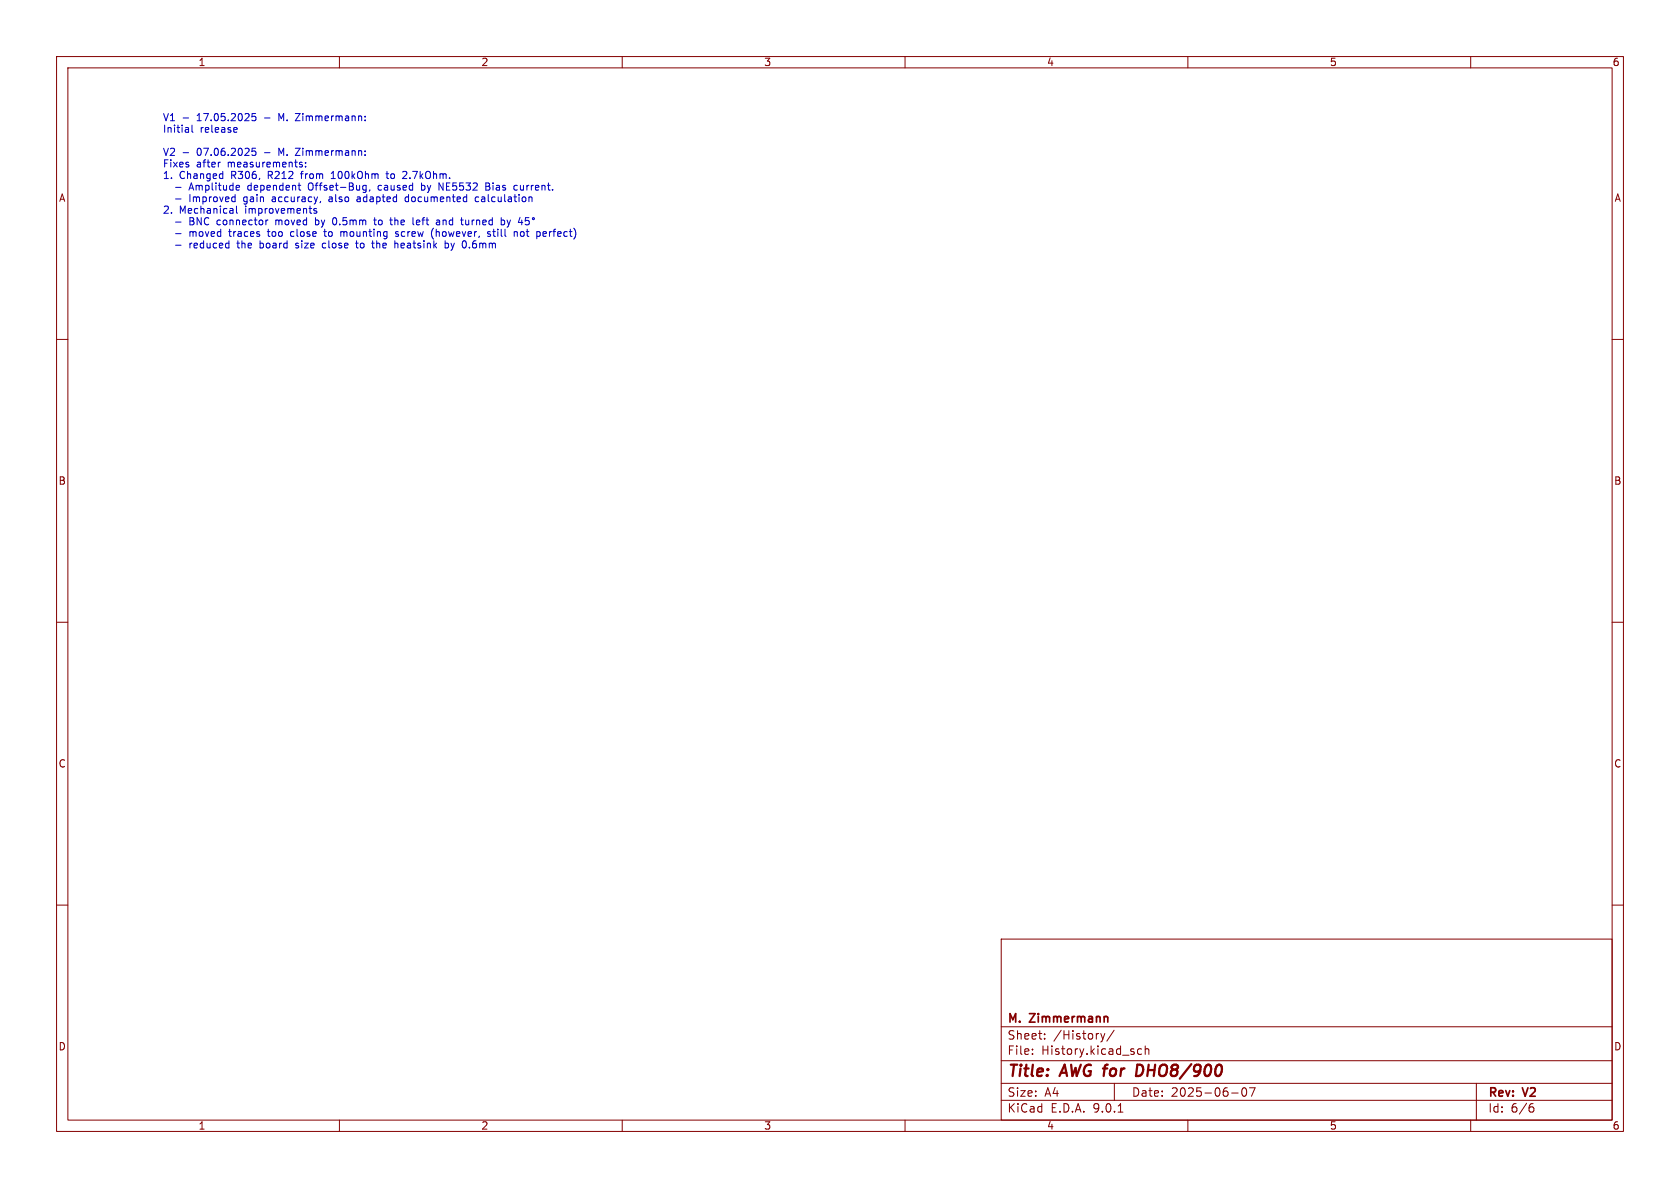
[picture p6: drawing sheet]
<svg xmlns="http://www.w3.org/2000/svg" width="297mm" height="210mm" viewBox="0 0 297 210" stroke-linecap="round" stroke-linejoin="round" font-family="sans-serif">
<g fill="none" stroke="#840000" stroke-width=".18">
<path d="M10 10h277v190h-277zM12 12h273v186h-273zM60 10v2M110 10v2M160 10v2M210 10v2M260 10v2M10 60h2M285 60h2M10 110h2M285 110h2M10 160h2"/>
<path d="M177 166h108v32h-108zM285 160h2M60 198v2M110 198v2M160 198v2M177 194.5h108M177 191.5h108M177 187.5h108M177 181.5h108M182.5 186.3v.1M182.5 185.5v.1M184.7 183.6v.1"/>
<path d="M184.7 182.8v.1M194.6 182.7l.4 1M195 183.7l-.2 .4-.2 .1M195.3 182.7l-.3 1M197 182.1l-1.3 2M197 191.5v3M197.7 196.6h.8M201.8 185.5l-.4-.1-.3 .3v.4l.1 .2h.6M202.5 185.5l.2-.1 .3 .1 .1 .9M202.5 184.9v1.5M210 198v2M217.7 193.2h1.2"/>
<path d="M219.7 192.4l.2-.1a.81 .81 0 0 1 .6 .6 .81 .81 0 0 1-.3 .8l-.2 .1a.81 .81 0 0 1-.3-1.4zM220.9 192.3h1l-.7 1.5M260 198v2M261 191.5v6.5M270.6 195.7h.4l.2 .3-.1 .5-.5 .1M271 195.1l-.4 .1"/>
</g>
<path d="M201.8 188.3l-.7-.1-.3 2h.5l.5-.3" fill="none" stroke="#840000" stroke-width=".4"/>
<g fill="none" stroke="#0000c2" stroke-width=".18">
<path d="M32.4 20.9h.9M32.4 27h.9M33.3 22.6v.8M33.3 23.3l-.1 .1M33.3 22.8l-.1 .1M33.9 22.1v1.1l.2 .2M38.8 28.7h.2M39.3 30.7l.1 .1M39.4 30.3v1.3M39.4 31.5l-.1 .1M41.1 36.9l.1 .8M41.2 37.6l-.1 .1"/>
<path d="M41.2 37.2h-.1M41.5 22.5l.4 .1v.2l-.6 .2M41.8 36.4v1.1l.2 .2M41.9 23.3l-.4 .1M42.2 32.8l.1 .3-.6 .1M42.3 33.5l-.1 .1M45.2 20.1h-.6l-.1 .6 .2-.1h.4l.2 .2-.1 .4-.2 .1-.5-.1M45.2 26.2h-.6l-.1 .6 .2-.1 .4 .1 .2 .1-.1 .5-.2 .1-.5-.1M48.3 35.2l-.2 .2 .2 .3M48.8 38.9v.8M48.8 39h.1M52.2 20.1h.9l-.9 1.2h.9"/>
<path d="M52.2 26.2h.9l-.9 1.3h.9M53 28.7h.4M53 29l.4 .2 .1 .1-.2 .2h-.4M54 29.4v.1M54 28.7v.2M54.7 32.4a.9 .9 0 0 0 0 1.1M55 37.7h.1M55.5 36.9v.3l.5 .1v.2l-.2 .2-.3-.1M55.8 38.5v1.2M55.8 39.7h.3M56.1 38.9l-.3 .1M58.6 31.6h.7"/>
<path d="M58.6 35.2h-.3l-.2 .2 .1 .2 .4 .1M58.8 30.5l-.2 .2M59 39.7h.3M59 38.5h.3M63.7 35.1l-.4 .1-.2 .2 .2 .3 .4-.1M64.4 32.8h.3M64.5 21.2v.1M64.5 20.6v.1M64.5 26.7v.1M64.5 27.4v.1M64.7 32.8v1l-.2 .2M64.7 33.5l-.3 .1"/>
<path d="M65.4 33.5l-.1 .3M66.1 38.9h.4M66.2 38.5v1.1l.3 .1M67.3 32.8h-.3l-.2 .2 .1 .5 .4 .1M68.2 30.7h.5M68.4 30.3v1.1l.3 .2M69.8 38.5v1.2M70 38.9l-.2 .1M71.3 30.4h.5M71.9 30.8l-.8 .8h.8M72.2 34.9l-.3-.1-.3 .2 .1 .6h.5M72.2 34.4v1.3"/>
<path d="M74.2 39l-.4-.1-.2 .2 .1 .6h.5M74.2 39.2l-.6 .1M74.5 32.8h.4l.2 .1M74.5 32.3v1.3M75.1 33.5l-.2 .1-.4-.1M77.5 38.9l.2 .2v.6M77.6 32.3l.7 1.3v-1.3M77.7 39.7h-.4M77.7 39.2l-.4 .1M78.3 38.9v.8M78.5 38.9l-.2 .1M82.9 39.6l-.2 .1h-.3"/>
<path d="M82.9 38.9v.8M84.6 34.9l-.3-.1-.3 .2 .1 .6h.5M85.9 32.3h.4l.3 .3-.3 .3 .3 .2v.3l-.2 .2h-.5zM85.9 32.9h.4M89.2 39v.6M89.6 38.9l.3 .8M89.9 39.7l-.3 .5M90.2 38.9l-.3 .8M91.1 32.8h.4M91.5 33.5l-.4 .1M92.9 38.5h.6M93 39h.3l.3 .2-.1 .5h-.5"/>
<path d="M46 42.6v1.2M46 43.8h.1M46.1 43h-.1M47.2 40.9h.5M47.4 40.5l.1 1.2M51.8 40.9l-.3 .1-.1 .2v.5l.4 .1M52.3 43.8h.3M52.6 43l-.3 .2v.1l.3 .1M57.4 40.5v1.1l.3 .2M57.6 43h-.4l-.2 .2 .1 .6h.5M60.4 40.9l.4 .2M60.8 41.1v.7"/>
<path d="M61 40.9l-.2 .2M63 42.6v1.1l.3 .1M66.6 42.6v1.2M66.7 43l-.1 .1M70.3 43v.8M70.4 41l-.3-.1-.2 .2 .1 .2 .4 .1v.3h-.5M71 43v.8M71.5 43.3l-.6 .1M76.6 42.2v.1M77.1 40.5v1.3M77.5 40.9l-.4 .2M78.7 42.6v1.2"/>
<path d="M79.2 43l.1 .2-.1 .5-.1 .1h-.4M79.7 43l.3 .8-.3 .5M83 43.7v.1M86.7 41l-.3-.1-.2 .2 .1 .2 .4 .1v.3h-.5M87.1 40.9h.5M87.3 40.5v1.1l.3 .2M91.4 41l.1 .8M92.1 41l-.1 .2 .1 .5 .1 .1 .3-.1M96 41.4l.6-.2-.1-.2-.3-.1-.2 .2 .1 .6h.4"/>
<circle cx="94.3" cy="38.7" r=".18"/>
</g>
<g font-size="2.8" fill="#840000">
<text x="178" y="190.9">Title:</text>
<text x="187.7" y="190.9">AWG for</text>
<text x="202.5" y="190.9">DHO8/900</text>
</g>
<g font-size="2.1" fill="#840000">
<text x="178" y="184">Sheet:</text>
<text x="178" y="181.2">M.</text>
<text x="182.2" y="181.2">Zimmermann</text>
<text x="186.2" y="184">/History/</text>
<text x="178" y="186.7">File:</text>
<text x="184.1" y="186.7">History.kicad_sch</text>
<text x="178" y="196.9">KiCad</text>
<text x="178" y="194.1">Size:</text>
<text x="184.7" y="194.1">A4</text>
<text x="185.7" y="196.9">E.D.A.</text>
<text x="193.3" y="196.9">9.0.1</text>
<text x="200" y="194.1">Date:</text>
<text x="207" y="194.1">2025-06-07</text>
<text x="263" y="194.3">Rev:</text>
<text x="263" y="196.9">Id:</text>
<text x="267.1" y="196.9">6/6</text>
<text x="269.4" y="194.3">V2</text>
</g>
<g font-size="1.8" fill="#840000">
<text x="35" y="11.9">1</text>
<text x="85" y="11.9">2</text>
<text x="135" y="11.9">3</text>
<text x="185" y="11.9">4</text>
<text x="235" y="11.9">5</text>
<text x="285" y="11.9">6</text>
<text x="10.3" y="35.9">A</text>
<text x="285.3" y="35.9">A</text>
<text x="10.3" y="85.9">B</text>
<text x="285.3" y="85.9">B</text>
<text x="10.3" y="135.9">C</text>
<text x="285.3" y="135.9">C</text>
<text x="10.3" y="185.9">D</text>
<text x="285.3" y="185.9">D</text>
<text x="35" y="199.9">1</text>
<text x="85" y="199.9">2</text>
<text x="135" y="199.9">3</text>
<text x="185" y="199.9">4</text>
<text x="235" y="199.9">5</text>
<text x="285" y="199.9">6</text>
</g>
<g font-size="1.8" fill="#0000c2">
<text x="28.7" y="21.6">V1</text>
<text x="28.7" y="23.7">Initial</text>
<text x="34.9" y="21.6">17.05.2025</text>
<text x="35.4" y="23.7">release</text>
<text x="47" y="21.6">-</text>
<text x="49.7" y="21.6">M.</text>
<text x="52.9" y="21.6">Zimmermann:</text>
<text x="28.7" y="27.8">V2</text>
<text x="28.7" y="29.8">Fixes</text>
<text x="34.7" y="29.8">after</text>
<text x="34.9" y="27.8">07.06.2025</text>
<text x="40.4" y="29.8">measurements:</text>
<text x="47" y="27.8">-</text>
<text x="49.7" y="27.8">M.</text>
<text x="52.9" y="27.8">Zimmermann:</text>
<text x="28.7" y="31.8">1.</text>
<text x="31" y="33.9">-</text>
<text x="31" y="35.9">-</text>
<text x="31.7" y="31.8">Changed</text>
<text x="33.8" y="33.9">Amplitude</text>
<text x="33.8" y="35.9">Improved</text>
<text x="41" y="31.8">R306,</text>
<text x="43.5" y="35.9">gain</text>
<text x="44.3" y="33.9">dependent</text>
<text x="47.6" y="31.8">R212</text>
<text x="48.8" y="35.9">accuracy,</text>
<text x="53.7" y="31.8">from</text>
<text x="55.2" y="33.9">Offset-Bug,</text>
<text x="59" y="35.9">also</text>
<text x="59.2" y="31.8">100kOhm</text>
<text x="64.2" y="35.9">adapted</text>
<text x="67.7" y="33.9">caused</text>
<text x="69.2" y="31.8">to</text>
<text x="72.3" y="31.8">2.7kOhm.</text>
<text x="72.9" y="35.9">documented</text>
<text x="75.5" y="33.9">by</text>
<text x="78.8" y="33.9">NE5532</text>
<text x="85.5" y="35.9">calculation</text>
<text x="87.3" y="33.9">Bias</text>
<text x="92.5" y="33.9">current.</text>
<text x="28.7" y="38">2.</text>
<text x="31" y="40">-</text>
<text x="31.7" y="38">Mechanical</text>
<text x="33.8" y="40">BNC</text>
<text x="38.8" y="40">connector</text>
<text x="43.4" y="38">improvements</text>
<text x="49.4" y="40">moved</text>
<text x="56.6" y="40">by</text>
<text x="59.9" y="40">0.5mm</text>
<text x="67.5" y="40">to</text>
<text x="70.5" y="40">the</text>
<text x="74.6" y="40">left</text>
<text x="79" y="40">and</text>
<text x="83.6" y="40">turned</text>
<text x="90.9" y="40">by</text>
<text x="31" y="42.1">-</text>
<text x="31" y="44.1">-</text>
<text x="33.8" y="42.1">moved</text>
<text x="33.8" y="44.1">reduced</text>
<text x="41" y="42.1">traces</text>
<text x="42.5" y="44.1">the</text>
<text x="46.6" y="44.1">board</text>
<text x="48" y="42.1">too</text>
<text x="52.2" y="42.1">close</text>
<text x="53.1" y="44.1">size</text>
<text x="58.1" y="44.1">close</text>
<text x="58.4" y="42.1">to</text>
<text x="61.5" y="42.1">mounting</text>
<text x="64.3" y="44.1">to</text>
<text x="67.3" y="44.1">the</text>
<text x="71.4" y="42.1">screw</text>
<text x="71.4" y="44.1">heatsink</text>
<text x="77.9" y="42.1">(however,</text>
<text x="80.5" y="44.1">by</text>
<text x="83.8" y="44.1">0.6mm</text>
<text x="88.1" y="42.1">still</text>
<text x="92.9" y="42.1">not</text>
<text x="97.1" y="42.1">perfect)</text>
</g>
</svg>
